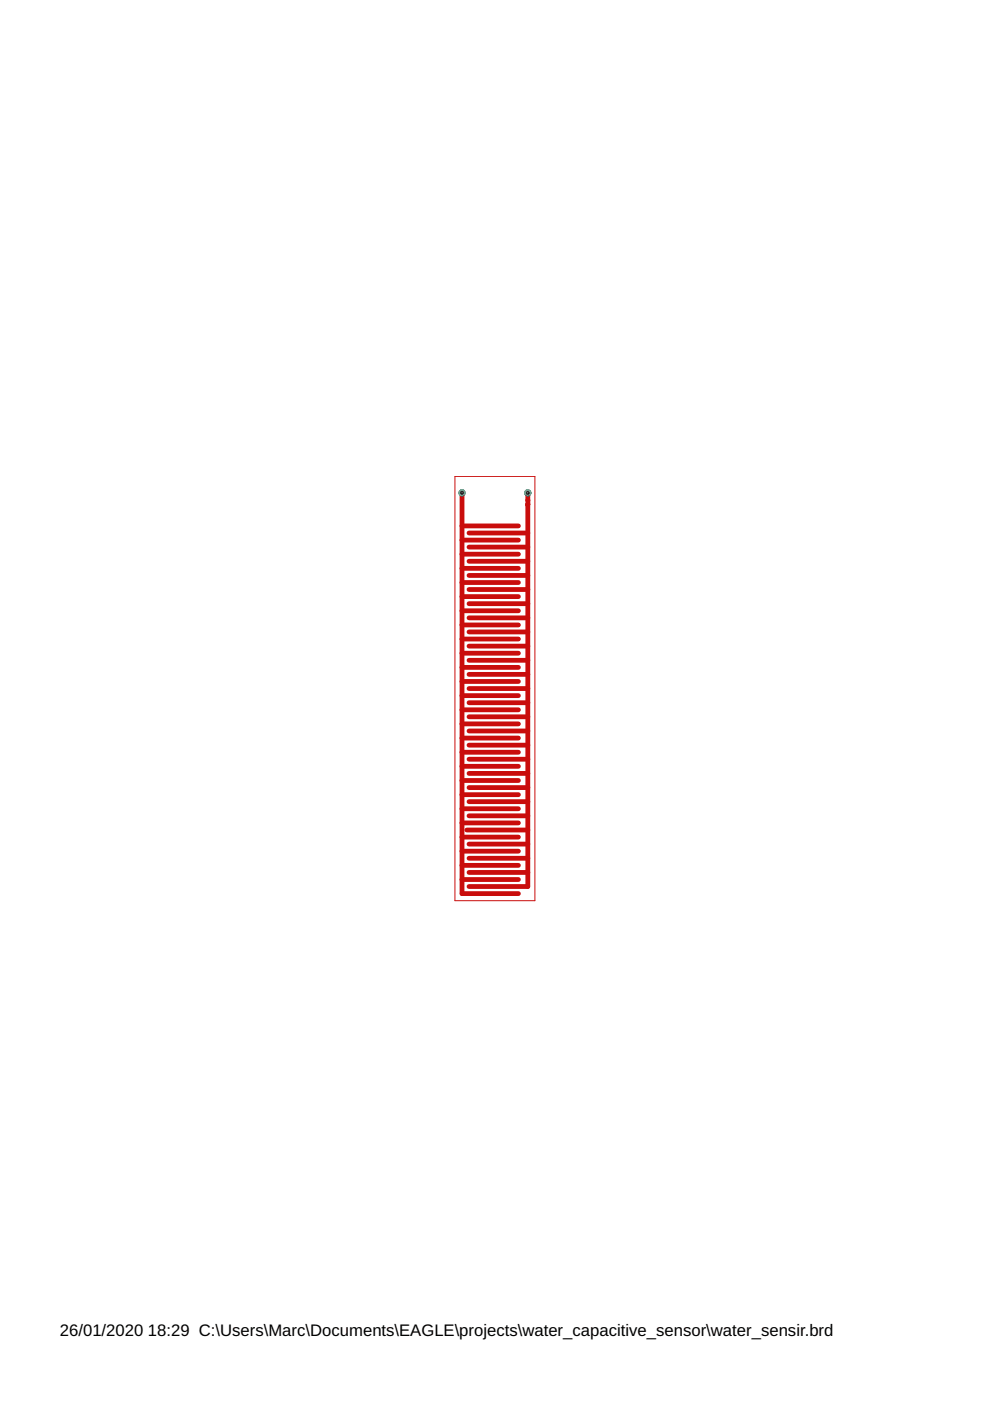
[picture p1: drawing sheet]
<svg xmlns="http://www.w3.org/2000/svg" width="210mm" height="297mm" viewBox="0 0 210 297" stroke-linecap="round" stroke-linejoin="round" font-family="sans-serif">
<circle cx="98" cy="104.5" r=".66" fill="#0dab76" stroke="#0dab76" stroke-width=".21"/>
<circle cx="98" cy="104.5" r=".23" fill="#fff" stroke="#000" stroke-width=".21"/>
<circle cx="111.9" cy="104.5" r=".66" fill="#0dab76" stroke="#0dab76" stroke-width=".21"/>
<circle cx="111.9" cy="104.5" r=".23" fill="#fff" stroke="#000" stroke-width=".21"/>
<path d="M96.5 101h16.9v90h-16.9z" fill="none" stroke="#c90d0c" stroke-width=".21"/>
<g fill="none" stroke="#c90d0c" stroke-width="1">
<path d="M98 104.5v85h11.9M98 111.5h11.9M98 114.5h11.9M98 117.5h11.9M99.4 113h12.5M99.4 116h12.5M99.4 119h12.5M111.9 104.5l-.1 2.5M111.9 107v81h-12.5M98 120.5h11.9M98 123.5h11.9M98 126.5h11.9"/>
<path d="M98 129.5h11.9M98 132.5h11.9M98 135.5h11.9M98 138.5h11.9M99.4 122h12.5M99.4 125h12.5M99.4 128h12.5M99.4 131h12.5M99.4 134h12.5M99.4 137h12.5M99.4 140h12.5M98 141.5h11.9"/>
<path d="M98 144.5h11.9M98 147.5h11.9M98 150.5h11.9M98 153.5h11.9M98 156.5h11.9M98 159.5h11.9M99.4 143h12.5M99.4 146h12.5M99.4 149h12.5M99.4 152h12.5M99.4 155h12.5M99.4 158h12.5"/>
<path d="M98 162.5h11.9M98 165.5h11.9M98 168.5h11.9M98 171.5h11.9M98 174.5h11.9M98 177.5h11.9M99 176h12.9M99.4 179h12.5M99.4 173h12.5M99.4 161h12.5M99.4 164h12.5M99.4 167h12.5"/>
<path d="M99.4 170h12.5M98 180.5h11.9M98 183.5h11.9M98 186.5h11.9M99.4 185h12.5M99.4 182h12.5"/>
</g>
<circle cx="98" cy="104.5" r=".66" fill="#0dab76" stroke="#0dab76" stroke-width=".21"/>
<circle cx="98" cy="104.5" r=".23" fill="#fff" stroke="#000" stroke-width=".21"/>
<circle cx="111.9" cy="104.5" r=".66" fill="#0dab76" stroke="#0dab76" stroke-width=".21"/>
<circle cx="111.9" cy="104.5" r=".23" fill="#fff" stroke="#000" stroke-width=".21"/>
<g font-size="3.5">
<text x="12.7" y="283.3">26/01/2020</text>
<text x="31.4" y="283.3">18:29 C:\Users\Marc\Documents\EAGLE\projects\water_capacitive_sensor\water_sensir.brd</text>
</g>
</svg>
